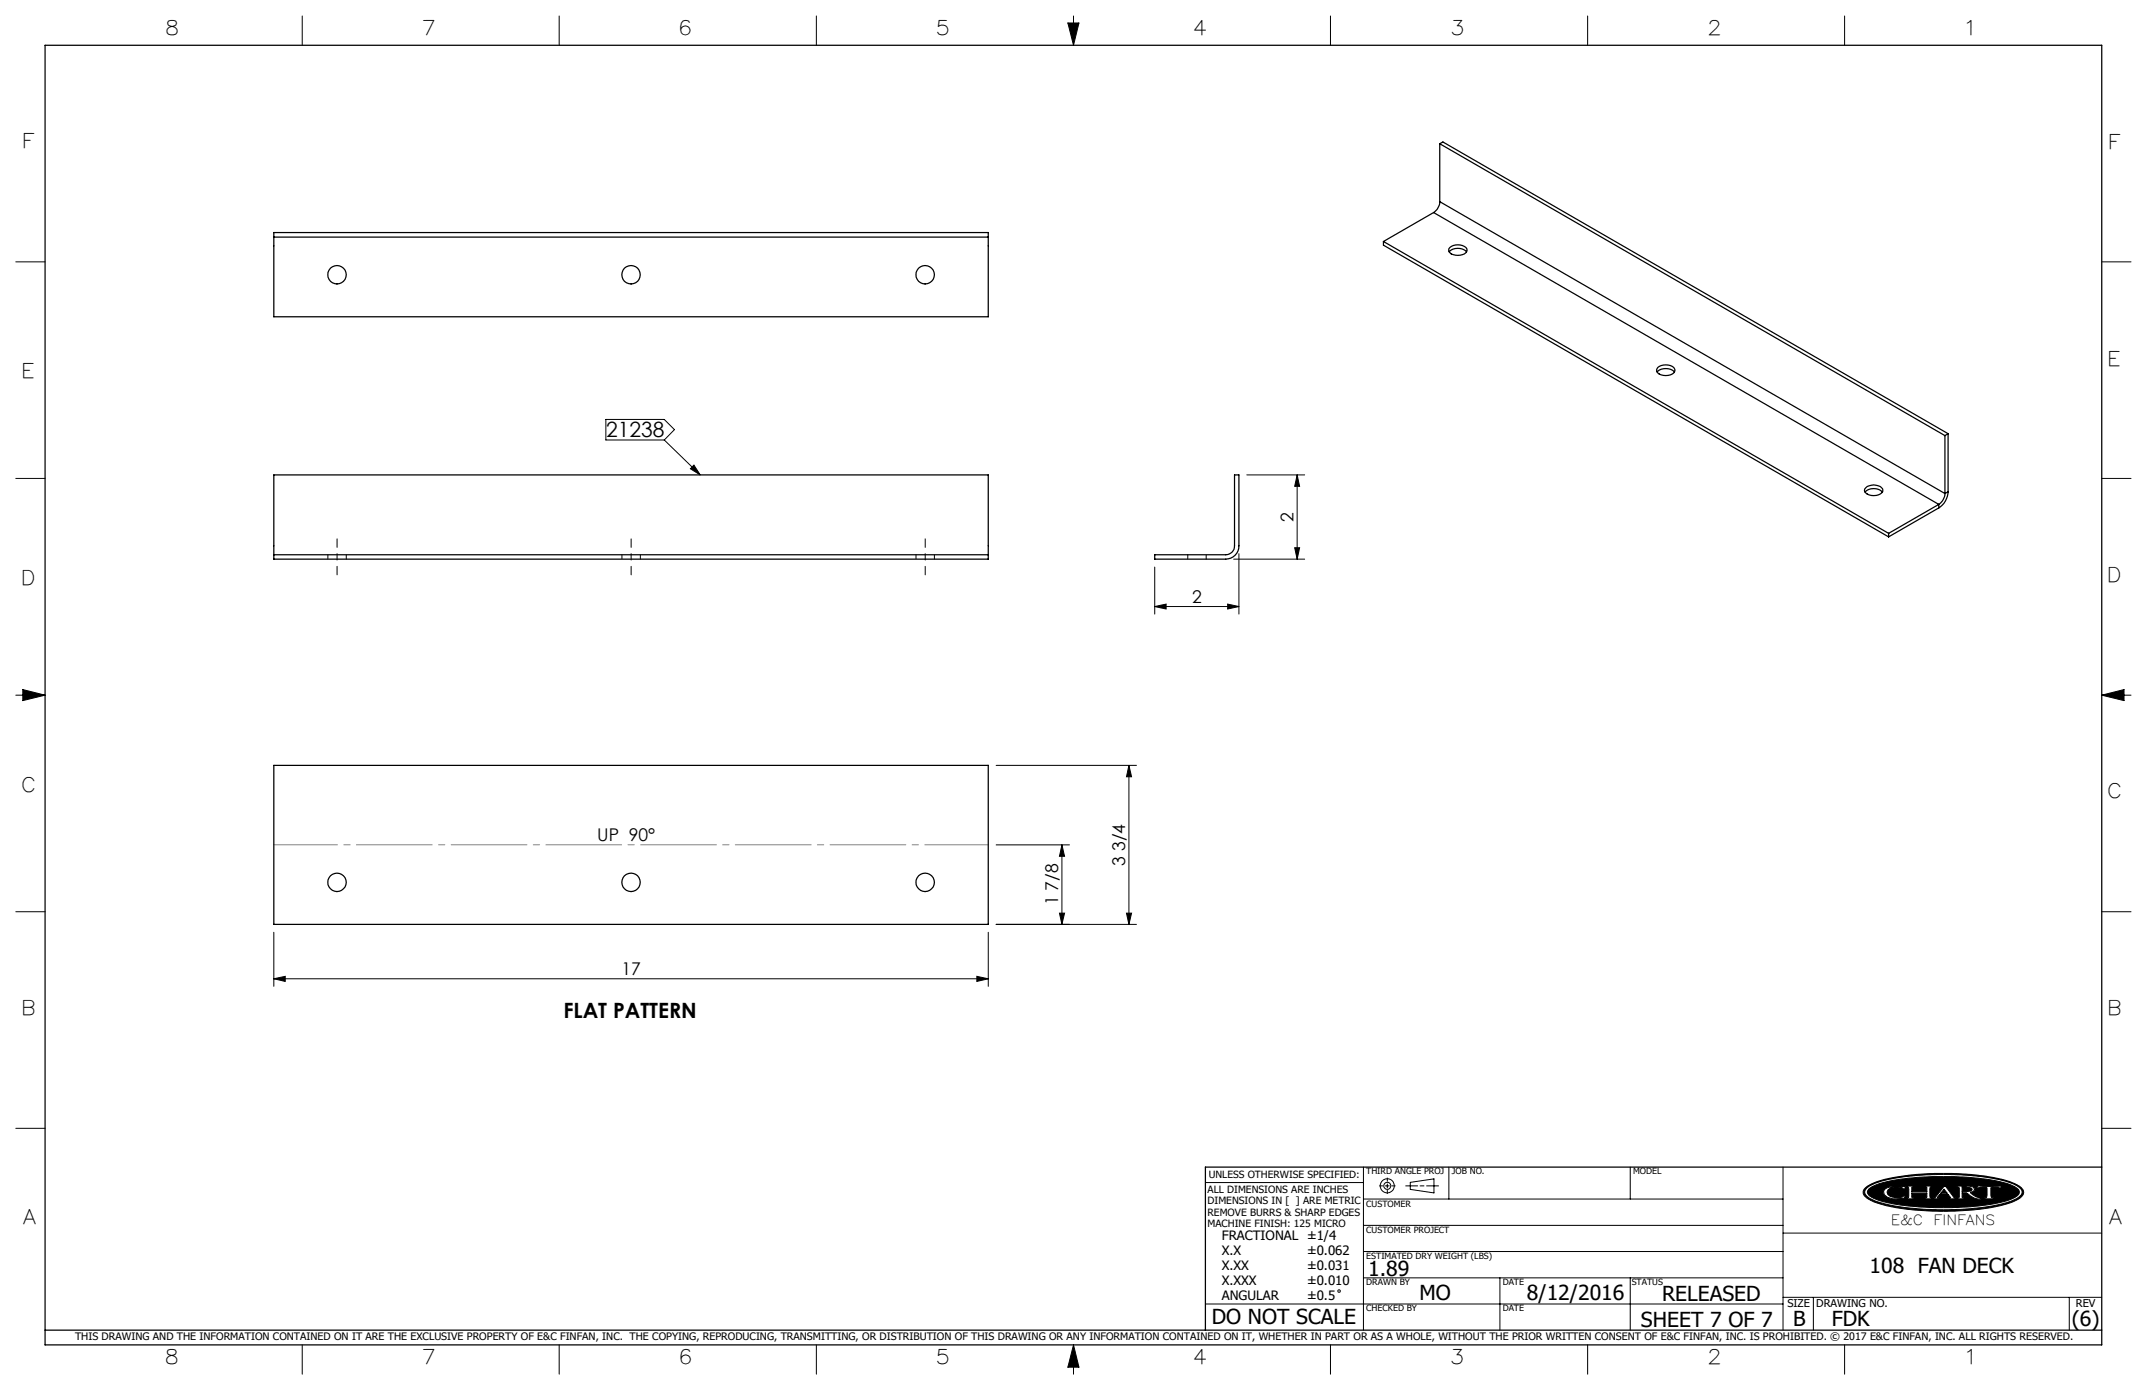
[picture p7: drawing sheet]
<svg xmlns="http://www.w3.org/2000/svg" width="432mm" height="279mm" viewBox="0 0 432 279" stroke-linecap="round" stroke-linejoin="round" font-family="sans-serif">
<g fill="none" stroke="#000" stroke-width=".2">
<path d="M60.8 3.2v5.9M112.5 3.2v5.9M164.2 3.2v5.9M214.8 4.6h2.2l-1.1 4.5zM215.9 3.2v5.9M267.6 3.2v5.9M319.3 3.2v5.9M371 3.2v5.9M3.2 52.6h5.9M422.7 52.6h5.9M3.2 96.2h5.9M121.8 84.3h11.8l2 2.1-2 2h-11.8z"/>
<path d="M133.6 88.4l7.2 7.1M139.6 93.5l1.2 2-1.9-1.3zM250.8 95.5h11.6M260.9 95.5v16.9M260.9 95.5l.5 2.3h-1zM422.7 96.2h5.9M232.2 114v9.4M248.1 112.4h14.3M249.2 111.3v12.1M260.4 110.1h1l-.5 2.3zM3.2 139.7h5.9M4.6 138.6l4.5 1.1-4.5 1.1z"/>
<path d="M232.2 121.9l2.3-.5v1zM232.2 121.9h17M246.9 121.4l2.3 .5-2.3 .5zM422.7 139.7h5.9M422.7 139.7l4.5-1.1v2.2zM200.3 153.8h28.3M227 153.8l.6 2.3h-1zM227 153.8v32M200.3 169.8h14.8M213.6 169.8l.5 2.3h-1zM213.6 169.8v16M3.2 183.3h5.9"/>
<path d="M55.1 196.7l2.3-.4v1zM55.1 187.4v10.9M55.1 196.7h143.7M196.5 196.3l2.3 .4-2.3 .6zM198.8 187.4v10.9M213.1 183.6h1l-.5 2.2zM226.6 183.6h1l-.6 2.2zM228.6 185.8h-28.3M422.7 183.3h5.9M3.2 226.8h5.9M242.4 237.7h31.8M274.2 234.6v32.8"/>
<path d="M277.4 238.4h.7M278.6 238.4h.8M279 236.8v.7M279 238v.8M279 239.3v.6M279.9 238.4h.7M282.7 238.4h2.4M283.6 237.7l4.8-.7v2.8l-4.8-.7zM285.6 238.4h.8M286.9 238.4h2.4M291.4 234.6v6.4M327.9 234.6v6.4"/>
<path d="M358.6 234.6v32.8M375.3 238.7a16.2 16.2 0 0 1 7.4-2.3 55.4 55.4 0 0 1 21.3 1.1l1.9 .8a1.36 1.36 0 0 1 1.1 1.1 1.36 1.36 0 0 1-.7 1.4 23 23 0 0 1-9.9 2.4l-.5 .1a53.3 53.3 0 0 1-18.2-1.4 4.1 4.1 0 0 1-3-2 1.17 1.17 0 0 1 .6-1.2zM375.4 238.9a12.3 12.3 0 0 1 6-2.1 59.4 59.4 0 0 1 22.1 .7 4.5 4.5 0 0 1 3.1 1.9 1.36 1.36 0 0 1-.9 1.5 27.8 27.8 0 0 1-10.4 2.1l-1.1 .1a48.8 48.8 0 0 1-17.3-1.8l-1.5-.9a.94 .94 0 0 1 0-1.5zM375.8 239a15.4 15.4 0 0 1 7.6-2.1l3.6-.3 3.3-.1a44.5 44.5 0 0 1 14.2 1.7l.8 .4a1.03 1.03 0 0 1 .8 1 1.03 1.03 0 0 1-.8 1 25.5 25.5 0 0 1-9.5 2l-5 .1a43.6 43.6 0 0 1-13.5-1.6l-1.3-.8a.79 .79 0 0 1-.2-1.3zM379 239.1a5 5 0 0 1 3.5-.6h.7l-.2 .6-.5-.4a3.4 3.4 0 0 0-2.8 .4l-.2 .5 .2 .5a3.1 3.1 0 0 0 2.8 .5l.4-.3h.3l-.2 .5-.7 .1a3.6 3.6 0 0 1-3.3-.8l-.2-.6zM383.5 238.4h1.6v.2l-.6 .1v.8h3v-.8l-.5-.1v-.2h1.5v.2l-.3 .1-.1 .4 .1 1.5v.1l.3 .1v.2h-1.5v-.2h.4l.1-.2v-.8h-3v.8l.1 .2h.5v.2h-1.6v-.2l.3-.1 .1-.1v-1.5v-.4l-.4-.1zM391 239l.6 .9h-1.3zM391 238.4h.3l1.7 2.3 .5 .1v.2h-1.6v-.2l.4-.1-.5-.6h-1.7l-.5 .7h.6v.2h-1.5v-.2l.5-.1zM393.6 238.4h2.3l.9 .2 .3 .4-.2 .5-.7 .2 1.2 .9 1.1 .2v.2a4.2 4.2 0 0 1-2.9-1.1l-1-.1v.9l.6 .1v.2h-1.6v-.2h.3l.2-.2v-1.8l-.5-.2zM394.6 238.6h.9l.9 .2 .2 .3-.2 .3-1.8 .1zM397.9 238.3l1 .2 3.7-.1-.3 .5h-.2l-.1-.2h-1.6l.1 1.9 .6 .2v.2h-2.2v-.2l.7-.2v-1.8l-1.6-.1-.2 .2h-.3zM402.1 238.9h.1"/>
<path d="M422.7 226.8h5.9M274.2 256.9h84.4M274.2 251.6h84.4M274.2 246.3h84.4M274.2 241h84.4M301.7 256.9v10.5M327.9 256.9v10.5M358.6 247.9h64.1M60.8 270.3v5.9M112.5 270.3v5.9M164.2 270.3v5.9M215.9 270.3v5.9"/>
<path d="M215.9 270.3l1.1 4.5h-2.2zM242.4 262.1h116.2M267.6 270.3v5.9M319.3 270.3v5.9M358.6 260.8h64.1M364.7 260.8v6.6M371 270.3v5.9M416.2 260.8v6.6"/>
<circle cx="279" cy="238.4" r=".71"/>
<circle cx="279" cy="238.4" r="1.41"/>
<circle cx="269.3" cy="259.5" r=".25"/>
</g>
<path d="M67.8 115.5v-7.2M126.9 115.5v-7.2M186.1 115.5v-7.2" fill="none" stroke="#000" stroke-width=".2" stroke-dasharray="15.2 1.3 1.3 1.3" stroke-dashoffset="13.5"/>
<g fill="none" stroke="#000" stroke-width=".25">
<path d="M9.1 9.1h413.6v261.2h-413.6zM289.6 28.9l101.6 58.7M289.6 28.9l.6-.4 101.6 58.7M289.6 28.9v11.6M55.1 47.7v16h143.7v-16M55.1 47.7v-1h143.7v1M55.1 47.7h143.7M278.2 48.5l101.6 58.7M278.2 48.5v.8l101.6 58.6M288.3 42.7l-10.1 5.8M288.3 42.7l101.6 58.7M289.6 40.5a2.78 2.78 0 0 1-1.3 2.2"/>
<path d="M289.6 40.5l101.6 58.7M291.5 50.6a2.47 2.47 0 0 1 3.4 0M291.6 49.7a2.55 2.55 0 0 1 3.4 .3 1.14 1.14 0 0 1-1.3 1.3h-.5a1.54 1.54 0 0 1-1.8-1zM333.3 74.8a2.51 2.51 0 0 1 3.5 0M333.4 73.9a2.5 2.5 0 0 1 3.4 .3 1.14 1.14 0 0 1-1.3 1.3h-.5a1.61 1.61 0 0 1-1.8-1.1zM248.3 95.5h.9v14.2a2.65 2.65 0 0 1-2.7 2.7h-14.3v-.9h14.3a1.75 1.75 0 0 0 1.8-1.8zM375.1 98.9a2.47 2.47 0 0 1 3.5 0M375.2 98a2.45 2.45 0 0 1 3.4 .3 1.19 1.19 0 0 1-1.3 1.3 2.02 2.02 0 0 1-2.3-1zM391.2 99.2a2.78 2.78 0 0 1-1.3 2.2M391.2 87.6v11.6M391.8 98.8a4.1 4.1 0 0 1-1.9 3.3M391.8 87.2l-.6 .4"/>
<path d="M391.8 87.2v11.6M391.8 98.8l-.6 .4M55.1 111.5v-16h143.7v16M55.1 111.5v.9h143.7v-.9M55.1 111.5h143.7M379.8 107.2v.7M389.9 102.1l-10.1 5.8M389.9 101.4l-10.1 5.8M389.9 101.4v.7M55.1 153.8h143.7v32h-143.7zM422.7 234.6h-180.3v32.8M9.1 267.4h413.6"/>
<circle cx="67.8" cy="55.2" r="1.86"/>
<circle cx="126.9" cy="55.2" r="1.86"/>
<circle cx="186.1" cy="55.2" r="1.86"/>
<circle cx="67.8" cy="177.4" r="1.86"/>
<circle cx="126.9" cy="177.4" r="1.86"/>
<circle cx="186.1" cy="177.4" r="1.86"/>
</g>
<g fill="#000">
<path d="M383.5 238.4v.2h.3l.1 .2v1.8l-.1 .1-.3 .1v.2h1.6v-.2h-.5l-.1-.2v-.8h3v.9l-.5 .1v.2h1.5v-.2l-.3-.1-.1-.2v-1.6l.1-.3h.3v-.2h-1.5v.2l.5 .1v.8h-3v-.8l.6-.1v-.2zM391 238.4l-1.8 2.3-.5 .1v.2h1.5v-.2h-.6l.5-.7h1.7l.5 .6-.4 .1v.2h1.6v-.2l-.5-.1-1.7-2.3zM393.6 238.4v.2l.5 .2v1.8l-.2 .2h-.3v.2h1.6v-.2l-.6-.1v-.9l1 .1a3.7 3.7 0 0 0 2.9 1.1v-.2a3.4 3.4 0 0 1-2.3-1.1 .68 .68 0 0 0 .8-.2 .68 .68 0 0 0 0-.8l-.7-.3zM397.9 238.3l-.4 .6h.3l.2-.2 1.6 .1v1.8l-.2 .2h-.5v.2h2.2v-.2h-.5l-.2-.3v-1.7l1.6-.1 .1 .2h.2l.3-.5-4 .1zM375.8 239a13.3 13.3 0 0 1 6.5-2l2.7-.3 3.8-.2 7.5 .2a24.3 24.3 0 0 1 9.1 2 1.01 1.01 0 0 1 .7 .9 1.01 1.01 0 0 1-.7 1 21.9 21.9 0 0 1-8.6 1.9l-3.9 .2h-4.1l-3.8-.2a21.2 21.2 0 0 1-8.8-2l-.4-.3-.2-.5zM379.1 239a1.04 1.04 0 0 0 .7 1.7 7 7 0 0 0 3.2 .1l.2-.5h-.3l-.5 .4a2.56 2.56 0 0 1-2.8-.8 1.28 1.28 0 0 1 1.4-1.3h.2a1.49 1.49 0 0 1 1.4 .2l.4 .3 .2-.6h-.6a4.7 4.7 0 0 0-3.5 .5zM375.3 238.7a17.5 17.5 0 0 1 7.8-2.4l5.1-.4h4.8a34.5 34.5 0 0 1 12.5 2.2l.4 .2a1.36 1.36 0 0 1 .9 2 9.1 9.1 0 0 1-5.1 2.2l-.4 .1a58.1 58.1 0 0 1-23.1-.6 5.6 5.6 0 0 1-3.4-1.9v-.8zM375.3 238.9a1.14 1.14 0 0 0 .6 1.9 24 24 0 0 0 9.3 2.1l4.6 .3 3.7-.1a33.7 33.7 0 0 0 11.9-2.1l.4-.2a1.19 1.19 0 0 0 .9-1.2 1.19 1.19 0 0 0-.9-1.1 21.6 21.6 0 0 0-8.8-2.1l-5.1-.3-4.7 .1a30.2 30.2 0 0 0-11.1 2.1z" fill-rule="evenodd"/>
<path d="M215.9 270.3l-1.1 4.5h2.2zM214.8 4.6h2.2l-1.1 4.5zM4.6 138.6l4.5 1.1-4.5 1.1zM422.7 139.7l4.5-1.1v2.2zM391 239l-.7 .9h1.3zM394.6 238.6v.9l1.7-.1a.38 .38 0 0 0 .3-.4 .38 .38 0 0 0-.5-.3z" fill-rule="evenodd"/>
</g>
<path d="M198.8 169.8h-143.7" fill="none" stroke="#808080" stroke-width=".2" stroke-dasharray="15.2 1.3 1.3 1.3" stroke-dashoffset="2.5"/>
<g fill="#000">
<path d="M139.6 93.5l1.2 2-1.9-1.3z"/>
<path d="M260.9 95.5l.5 2.3h-1zM260.4 110.1h1l-.5 2.3z"/>
<path d="M246.9 121.4l2.3 .5-2.3 .5zM232.2 121.9l2.3-.5v1zM196.5 196.3l2.3 .4-2.3 .6zM55.1 196.7l2.3-.4v1z"/>
<path d="M227 153.8l.6 2.3h-1zM226.6 183.6h1l-.6 2.2z"/>
<path d="M213.1 183.6h1l-.5 2.2zM213.6 169.8l.5 2.3h-1z"/>
</g>
<path d="M65.9 111.5v.9M69.6 112.4v-.9M125.1 111.5v.9M128.8 112.4v-.9M184.2 111.5v.9M187.9 112.4v-.9M238.9 111.5v.9M242.6 112.4v-.9" fill="none" stroke="#000" stroke-width=".2" stroke-dasharray="1.3 .6" stroke-dashoffset=".4"/>
<g font-size="4.2">
<text x="121.9" y="87.9">21238</text>
<text x="113.3" y="204.6">FLAT PATTERN</text>
<text x="275.2" y="256.5">1.89</text>
<text x="376" y="255.9">108 FAN DECK</text>
<text x="285.5" y="261.4">MO</text>
<text x="307.1" y="261.3">8/12/2016</text>
<text x="334.3" y="261.6">RELEASED</text>
<text x="243.7" y="266.1">DO NOT SCALE</text>
<text x="330" y="266.7">SHEET 7 OF 7</text>
<text x="360.6" y="266.5">B</text>
<text x="368.4" y="266.6">FDK</text>
<text x="416.7" y="266.5">(6)</text>
</g>
<g font-size="4">
<text x="33.6" y="7.1">8</text>
<text x="85.2" y="7.1">7</text>
<text x="137" y="7.1">6</text>
<text x="188.6" y="7.1">5</text>
<text x="240.3" y="7.1">4</text>
<text x="292.1" y="7.1">3</text>
<text x="343.8" y="7.1">2</text>
<text x="395.7" y="7.1">1</text>
<text x="4.9" y="29.8">F</text>
<text x="424.5" y="29.9">F</text>
<text x="4.8" y="76">E</text>
<text x="424.3" y="73.5">E</text>
<text x="4.7" y="117.7">D</text>
<text x="424.2" y="116.9">D</text>
<text x="4.7" y="159.3">C</text>
<text x="424.2" y="160.4">C</text>
<text x="4.8" y="204">B</text>
<text x="424.3" y="204">B</text>
<text x="4.8" y="246.1">A</text>
<text x="424.3" y="246">A</text>
<text x="33.6" y="274.3">8</text>
<text x="85.2" y="274.3">7</text>
<text x="137" y="274.3">6</text>
<text x="188.6" y="274.3">5</text>
<text x="240.3" y="274.3">4</text>
<text x="292.1" y="274.3">3</text>
<text x="343.8" y="274.3">2</text>
<text x="395.8" y="274.3">1</text>
</g>
<g font-size="3.5">
<text x="260.1" y="104.9" transform="rotate(-90 260.1 104.9)">2</text>
<text x="239.8" y="121.1">2</text>
<text x="120.1" y="169.1">UP 90°</text>
<text x="226.3" y="174" transform="rotate(-90 226.3 174)">3 3/4</text>
<text x="212.8" y="182" transform="rotate(-90 212.8 182)">1 7/8</text>
<text x="125" y="196">17</text>
</g>
<g font-size="2.8">
<text x="380.3" y="246.2">E&amp;C</text>
<text x="388.9" y="246.2">FINFANS</text>
</g>
<g font-size="2.6">
<text x="245.7" y="249.3">FRACTIONAL ±1/4</text>
<text x="245.7" y="252.3">X.X</text>
<text x="245.7" y="255.3">X.XX</text>
<text x="262.9" y="252.3">±0.062</text>
<text x="262.9" y="255.3">±0.031</text>
<text x="245.7" y="258.3">X.XXX</text>
<text x="245.7" y="261.3">ANGULAR</text>
<text x="262.9" y="258.3">±0.010</text>
<text x="262.9" y="261.3">±0.5</text>
</g>
<g font-size="2.2">
<text x="359.5" y="262.8">SIZE</text>
<text x="365.3" y="262.7">DRAWING NO.</text>
<text x="417.5" y="262.8">REV</text>
</g>
<text font-size="2.1" x="15.1" y="269.4">THIS DRAWING AND THE INFORMATION CONTAINED ON IT ARE THE EXCLUSIVE PROPERTY OF E&amp;C FINFAN, INC. THE COPYING, REPRODUCING, TRANSMITTING, OR DISTRIBUTION OF THIS DRAWING OR ANY INFORMATION CONTAINED ON IT, WHETHER IN PART OR AS A WHOLE, WITHOUT THE PRIOR WRITTEN CONSENT OF E&amp;C FINFAN, INC. IS PROHIBITED. © 2017 E&amp;C FINFAN, INC. ALL RIGHTS RESERVED.</text>
<g font-size="2">
<text x="242.9" y="239.8">ALL DIMENSIONS ARE INCHES</text>
<text x="243.1" y="236.8">UNLESS OTHERWISE SPECIFIED:</text>
<text x="242.9" y="242.1">DIMENSIONS IN [ ] ARE METRIC</text>
<text x="242.9" y="244.4">REMOVE BURRS &amp; SHARP EDGES</text>
<text x="242.9" y="246.7">MACHINE FINISH: 125 MICRO</text>
</g>
<g font-size="1.7">
<text x="274.8" y="236.1">THIRD ANGLE PROJ</text>
<text x="292" y="236.1">JOB NO.</text>
<text x="328.5" y="236.1">MODEL</text>
<text x="274.8" y="242.5">CUSTOMER</text>
<text x="274.8" y="247.8">CUSTOMER PROJECT</text>
<text x="274.8" y="253.1">ESTIMATED DRY WEIGHT (LBS)</text>
<text x="274.8" y="258.3">DRAWN BY</text>
<text x="274.8" y="263.6">CHECKED BY</text>
<text x="302.2" y="263.6">DATE</text>
<text x="302.2" y="258.3">DATE</text>
<text x="328.2" y="258.3">STATUS</text>
</g>
</svg>
